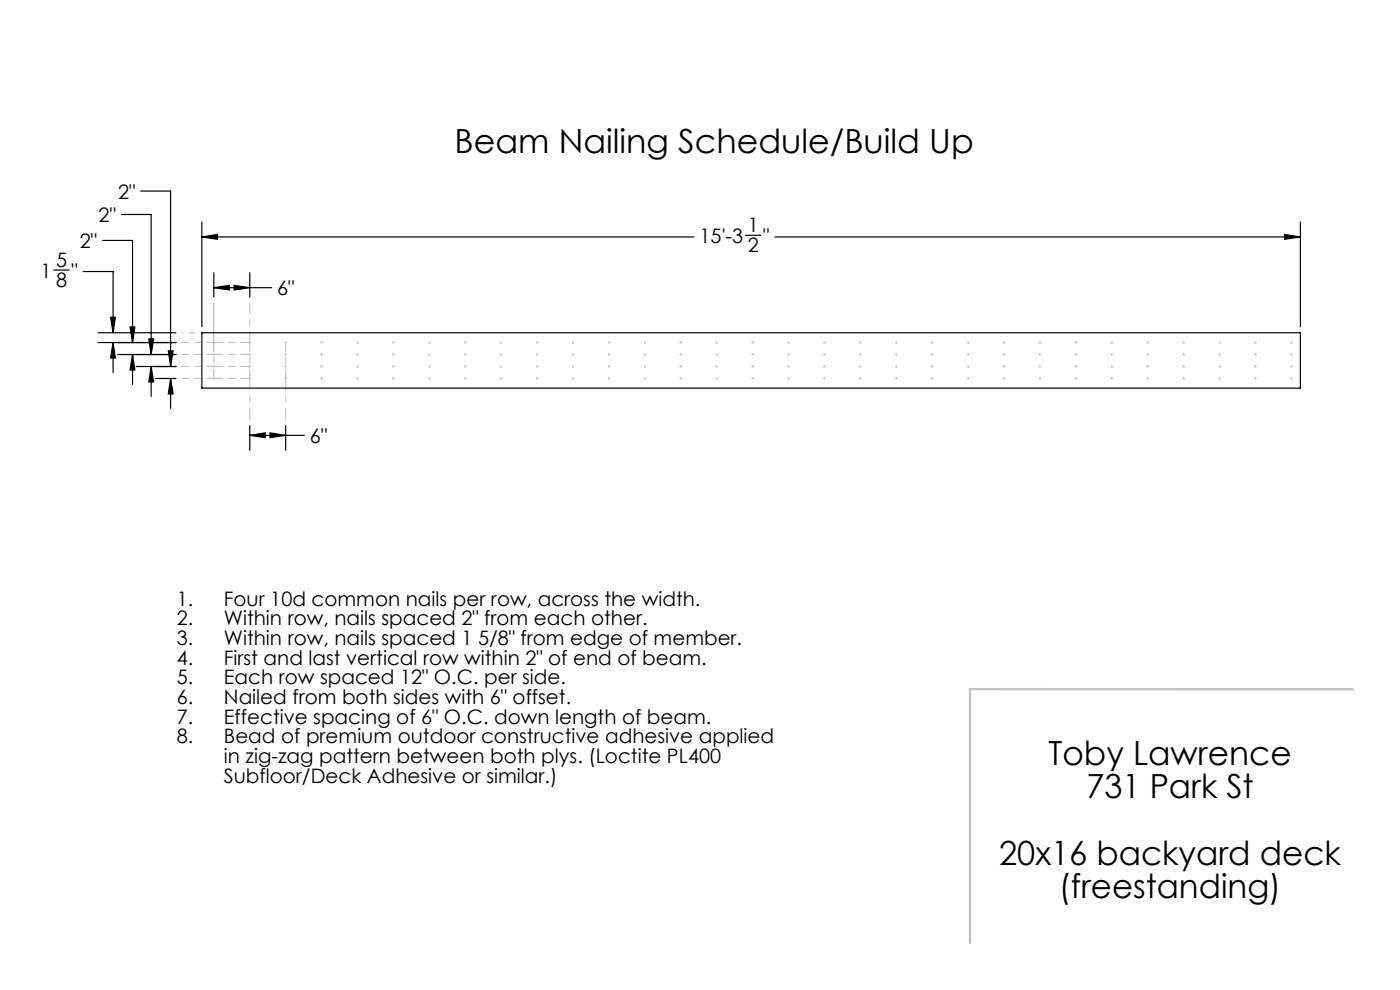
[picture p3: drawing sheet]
<svg xmlns="http://www.w3.org/2000/svg" width="297mm" height="210mm" viewBox="0 0 297 210" stroke-linecap="round" stroke-linejoin="round" font-family="sans-serif">
<g fill="none" stroke="#000" stroke-width=".25">
<path d="M11.4 57.3h3.3M17.6 57.6h6.4v13M21.8 51h6.3v21.7M25.7 45.5h6.4v29.7M29.8 40.5h6.4v37.2M42.8 47.1v22.2M42.8 50.3h104.4M42.8 50.3l3.3-.6v1.1zM45.4 57.8v5.2M53 57.8v5.2M158.2 49.9h3.2M164.4 50.3h111.5"/>
<path d="M272.6 49.7l3.3 .6-3.3 .5zM275.9 47.1v22.2M20.8 70.6h16.5M20.8 72.7h16.5M23.5 67.3h1l-.5 3.3zM24 72.7l.5 3.2h-1zM24 72.7v6.3M24.9 75.2h12.4M27.6 69.3h1l-.5 3.4zM28.1 75.2l.5 3.3h-1zM28.1 75.2v6.4M28.9 77.7h8.4"/>
<path d="M31.6 71.9h1l-.5 3.3zM32.1 77.7l.5 3.3h-1zM32.1 77.7v6.4M35.7 74.4h1l-.5 3.3zM42.8 70.6h233.1v11.7h-233.1zM45.4 61l3.2-.5v1zM45.4 61h12.2M49.7 60.5l3.3 .5-3.3 .5zM33 80.3h4.3M36.2 80.3l.5 3.3h-1zM36.2 80.3v6.3M53 92.3l3.3-.5v1z"/>
<path d="M53 90.3v5.2M53 92.3h11.6M57.3 91.8l3.3 .5-3.3 .5zM60.6 90.3v5.2"/>
</g>
<g fill="none" stroke="#c0c0c0" stroke-width=".25">
<path d="M45.4 64.3v8.4"/>
<circle cx="45.4" cy="77.7" r=".12"/>
<circle cx="45.4" cy="72.7" r=".12"/>
<circle cx="45.4" cy="75.2" r=".12"/>
<circle cx="53" cy="77.7" r=".12"/>
<circle cx="53" cy="72.7" r=".12"/>
<circle cx="53" cy="75.2" r=".12"/>
<circle cx="60.6" cy="77.7" r=".12"/>
<circle cx="60.6" cy="72.7" r=".12"/>
<circle cx="60.6" cy="75.2" r=".12"/>
<circle cx="68.2" cy="77.7" r=".12"/>
<circle cx="68.2" cy="72.7" r=".12"/>
<circle cx="68.2" cy="75.2" r=".12"/>
<circle cx="75.8" cy="77.7" r=".12"/>
<circle cx="75.8" cy="72.7" r=".12"/>
<circle cx="75.8" cy="75.2" r=".12"/>
<circle cx="83.5" cy="77.7" r=".12"/>
<circle cx="83.5" cy="72.7" r=".12"/>
<circle cx="83.5" cy="75.2" r=".12"/>
<circle cx="91.1" cy="77.7" r=".12"/>
<circle cx="91.1" cy="72.7" r=".12"/>
<circle cx="91.1" cy="75.2" r=".12"/>
<circle cx="98.7" cy="77.7" r=".12"/>
<circle cx="98.7" cy="72.7" r=".12"/>
<circle cx="98.7" cy="75.2" r=".12"/>
<circle cx="106.3" cy="77.7" r=".12"/>
<circle cx="106.3" cy="72.7" r=".12"/>
<circle cx="106.3" cy="75.2" r=".12"/>
<circle cx="113.9" cy="77.7" r=".12"/>
<circle cx="113.9" cy="72.7" r=".12"/>
<circle cx="113.9" cy="75.2" r=".12"/>
<circle cx="121.6" cy="77.7" r=".12"/>
<circle cx="121.6" cy="72.7" r=".12"/>
<circle cx="121.6" cy="75.2" r=".12"/>
<circle cx="129.2" cy="77.7" r=".12"/>
<circle cx="129.2" cy="72.7" r=".12"/>
<circle cx="129.2" cy="75.2" r=".12"/>
<circle cx="136.8" cy="77.7" r=".12"/>
<circle cx="136.8" cy="72.7" r=".12"/>
<circle cx="136.8" cy="75.2" r=".12"/>
<circle cx="144.4" cy="77.7" r=".12"/>
<circle cx="144.4" cy="72.7" r=".12"/>
<circle cx="144.4" cy="75.2" r=".12"/>
<circle cx="152" cy="77.7" r=".12"/>
<circle cx="152" cy="72.7" r=".12"/>
<circle cx="152" cy="75.2" r=".12"/>
<circle cx="159.7" cy="77.7" r=".12"/>
<circle cx="159.7" cy="72.7" r=".12"/>
<circle cx="159.7" cy="75.2" r=".12"/>
<circle cx="167.3" cy="77.7" r=".12"/>
<circle cx="167.3" cy="72.7" r=".12"/>
<circle cx="167.3" cy="75.2" r=".12"/>
<circle cx="174.9" cy="77.7" r=".12"/>
<circle cx="174.9" cy="72.7" r=".12"/>
<circle cx="174.9" cy="75.2" r=".12"/>
<circle cx="182.5" cy="77.7" r=".12"/>
<circle cx="182.5" cy="72.7" r=".12"/>
<circle cx="182.5" cy="75.2" r=".12"/>
<circle cx="190.1" cy="77.7" r=".12"/>
<circle cx="190.1" cy="72.7" r=".12"/>
<circle cx="190.1" cy="75.2" r=".12"/>
<circle cx="197.8" cy="77.7" r=".12"/>
<circle cx="197.8" cy="72.7" r=".12"/>
<circle cx="197.8" cy="75.2" r=".12"/>
<circle cx="205.4" cy="77.7" r=".12"/>
<circle cx="205.4" cy="72.7" r=".12"/>
<circle cx="205.4" cy="75.2" r=".12"/>
<circle cx="213" cy="77.7" r=".12"/>
<circle cx="213" cy="72.7" r=".12"/>
<circle cx="213" cy="75.2" r=".12"/>
<circle cx="220.6" cy="77.7" r=".12"/>
<circle cx="220.6" cy="72.7" r=".12"/>
<circle cx="220.6" cy="75.2" r=".12"/>
<circle cx="228.2" cy="77.7" r=".12"/>
<circle cx="228.2" cy="72.7" r=".12"/>
<circle cx="228.2" cy="75.2" r=".12"/>
<circle cx="235.9" cy="77.7" r=".12"/>
<circle cx="235.9" cy="72.7" r=".12"/>
<circle cx="235.9" cy="75.2" r=".12"/>
<circle cx="243.5" cy="77.7" r=".12"/>
<circle cx="243.5" cy="72.7" r=".12"/>
<circle cx="243.5" cy="75.2" r=".12"/>
<circle cx="251.1" cy="77.7" r=".12"/>
<circle cx="251.1" cy="72.7" r=".12"/>
<circle cx="251.1" cy="75.2" r=".12"/>
<circle cx="258.7" cy="77.7" r=".12"/>
<circle cx="258.7" cy="72.7" r=".12"/>
<circle cx="258.7" cy="75.2" r=".12"/>
<circle cx="266.3" cy="77.7" r=".12"/>
<circle cx="266.3" cy="72.7" r=".12"/>
<circle cx="266.3" cy="75.2" r=".12"/>
<circle cx="274" cy="77.7" r=".12"/>
<circle cx="274" cy="72.7" r=".12"/>
<circle cx="274" cy="75.2" r=".12"/>
<circle cx="45.4" cy="80.3" r=".12"/>
<circle cx="53" cy="80.3" r=".12"/>
<circle cx="60.6" cy="80.3" r=".12"/>
<circle cx="68.2" cy="80.3" r=".12"/>
<circle cx="75.8" cy="80.3" r=".12"/>
<circle cx="83.5" cy="80.3" r=".12"/>
<circle cx="91.1" cy="80.3" r=".12"/>
<circle cx="98.7" cy="80.3" r=".12"/>
<circle cx="106.3" cy="80.3" r=".12"/>
<circle cx="113.9" cy="80.3" r=".12"/>
<circle cx="121.6" cy="80.3" r=".12"/>
<circle cx="129.2" cy="80.3" r=".12"/>
<circle cx="136.8" cy="80.3" r=".12"/>
<circle cx="144.4" cy="80.3" r=".12"/>
<circle cx="152" cy="80.3" r=".12"/>
<circle cx="159.7" cy="80.3" r=".12"/>
<circle cx="167.3" cy="80.3" r=".12"/>
<circle cx="174.9" cy="80.3" r=".12"/>
<circle cx="182.5" cy="80.3" r=".12"/>
<circle cx="190.1" cy="80.3" r=".12"/>
<circle cx="197.8" cy="80.3" r=".12"/>
<circle cx="205.4" cy="80.3" r=".12"/>
<circle cx="213" cy="80.3" r=".12"/>
<circle cx="220.6" cy="80.3" r=".12"/>
<circle cx="228.2" cy="80.3" r=".12"/>
<circle cx="235.9" cy="80.3" r=".12"/>
<circle cx="243.5" cy="80.3" r=".12"/>
<circle cx="251.1" cy="80.3" r=".12"/>
<circle cx="258.7" cy="80.3" r=".12"/>
<circle cx="266.3" cy="80.3" r=".12"/>
<circle cx="274" cy="80.3" r=".12"/>
</g>
<path d="M45.4 72.6v7.7M53 72.6h-7.6M53 75.2h-7.6M53 77.7h-7.6M60.6 72.6v7.7M53 80.3v-7.7M53 80.3h-7.6" fill="none" stroke="#c0c0c0" stroke-width=".25" stroke-dasharray="15.2 1.3 1.3 1.3" stroke-dashoffset="13.3"/>
<path d="M53 72.6v-8.3" fill="none" stroke="#c0c0c0" stroke-width=".25" stroke-dasharray="15.2 1.3 1.3 1.3" stroke-dashoffset="13"/>
<path d="M45.4 72.6h-6.8M45.4 75.2h-6.8M45.4 77.7h-6.8M45.4 80.3h-6.8" fill="none" stroke="#c0c0c0" stroke-width=".25" stroke-dasharray="15.2 1.3 1.3 1.3" stroke-dashoffset="13.8"/>
<path d="M42.8 70.6h-4.2" fill="none" stroke="#c0c0c0" stroke-width=".25" stroke-dasharray="15.2 1.3 1.3 1.3" stroke-dashoffset="15"/>
<path d="M53 80.3v8.7M60.6 80.3v8.7" fill="none" stroke="#c0c0c0" stroke-width=".25" stroke-dasharray="15.2 1.3 1.3 1.3" stroke-dashoffset="12.8"/>
<path d="M287 146.2h-81.2v53.8" fill="none" stroke="#c0c0c0" stroke-width=".5"/>
<g fill="#000">
<path d="M272.6 49.7l3.3 .6-3.3 .5zM42.8 50.3l3.3-.6v1.1z"/>
<path d="M45.4 61l3.2-.5v1zM49.7 60.5l3.3 .5-3.3 .5zM23.5 67.3h1l-.5 3.3zM24 72.7l.5 3.2h-1zM28.1 75.2l.5 3.3h-1zM27.6 69.3h1l-.5 3.4zM32.1 77.7l.5 3.3h-1zM31.6 71.9h1l-.5 3.3zM36.2 80.3l.5 3.3h-1zM35.7 74.4h1l-.5 3.3zM53 92.3l3.3-.5v1zM57.3 91.8l3.3 .5-3.3 .5z"/>
</g>
<g font-size="7.1">
<text x="96.4" y="32.4">Beam Nailing Schedule/Build Up</text>
<text x="222.4" y="162.3">Toby Lawrence</text>
<text x="230.5" y="169.3">731 Park St</text>
<text x="212" y="183.4">20x16 backyard deck</text>
<text x="224.7" y="190.5">(freestanding)</text>
</g>
<g font-size="4.2">
<text x="20.9" y="47.1">2&quot;</text>
<text x="25" y="42.1">2&quot;</text>
<text x="16.9" y="52.6">2&quot;</text>
<text x="148.4" y="51.6">15'-3</text>
<text x="158.6" y="49.3">1</text>
<text x="158.6" y="53.5">2</text>
<text x="161.9" y="51.6">&quot;</text>
<text x="8.6" y="58.9">1</text>
<text x="11.9" y="56.6">5</text>
<text x="15.2" y="58.9">&quot;</text>
<text x="11.9" y="60.8">8</text>
<text x="58.8" y="62.6">6&quot;</text>
<text x="65.8" y="93.9">6&quot;</text>
<text x="37.5" y="128.5">1.</text>
<text x="47.5" y="128.5">Four 10d common nails per row, across the width.</text>
<text x="37.5" y="132.6">2.</text>
<text x="37.5" y="136.8">3.</text>
<text x="47.5" y="132.6">Within row, nails spaced 2&quot; from each other.</text>
<text x="47.5" y="136.8">Within row, nails spaced 1 5/8&quot; from edge of member.</text>
<text x="37.5" y="141">4.</text>
<text x="47.5" y="141">First and last vertical row within 2&quot; of end of beam.</text>
<text x="37.5" y="145.2">5.</text>
<text x="37.5" y="149.3">6.</text>
<text x="47.5" y="145.2">Each row spaced 12&quot; O.C. per side.</text>
<text x="47.5" y="149.3">Nailed from both sides with 6&quot; offset.</text>
<text x="37.5" y="153.5">7.</text>
<text x="47.5" y="153.5">Effective spacing of 6&quot; O.C. down length of beam.</text>
<text x="37.5" y="157.7">8.</text>
<text x="47.5" y="157.7">Bead of premium outdoor constructive adhesive applied</text>
<text x="47.5" y="161.9">in zig-zag pattern between both plys. (Loctite PL400</text>
<text x="47.5" y="166">Subfloor/Deck Adhesive or similar.)</text>
</g>
</svg>
